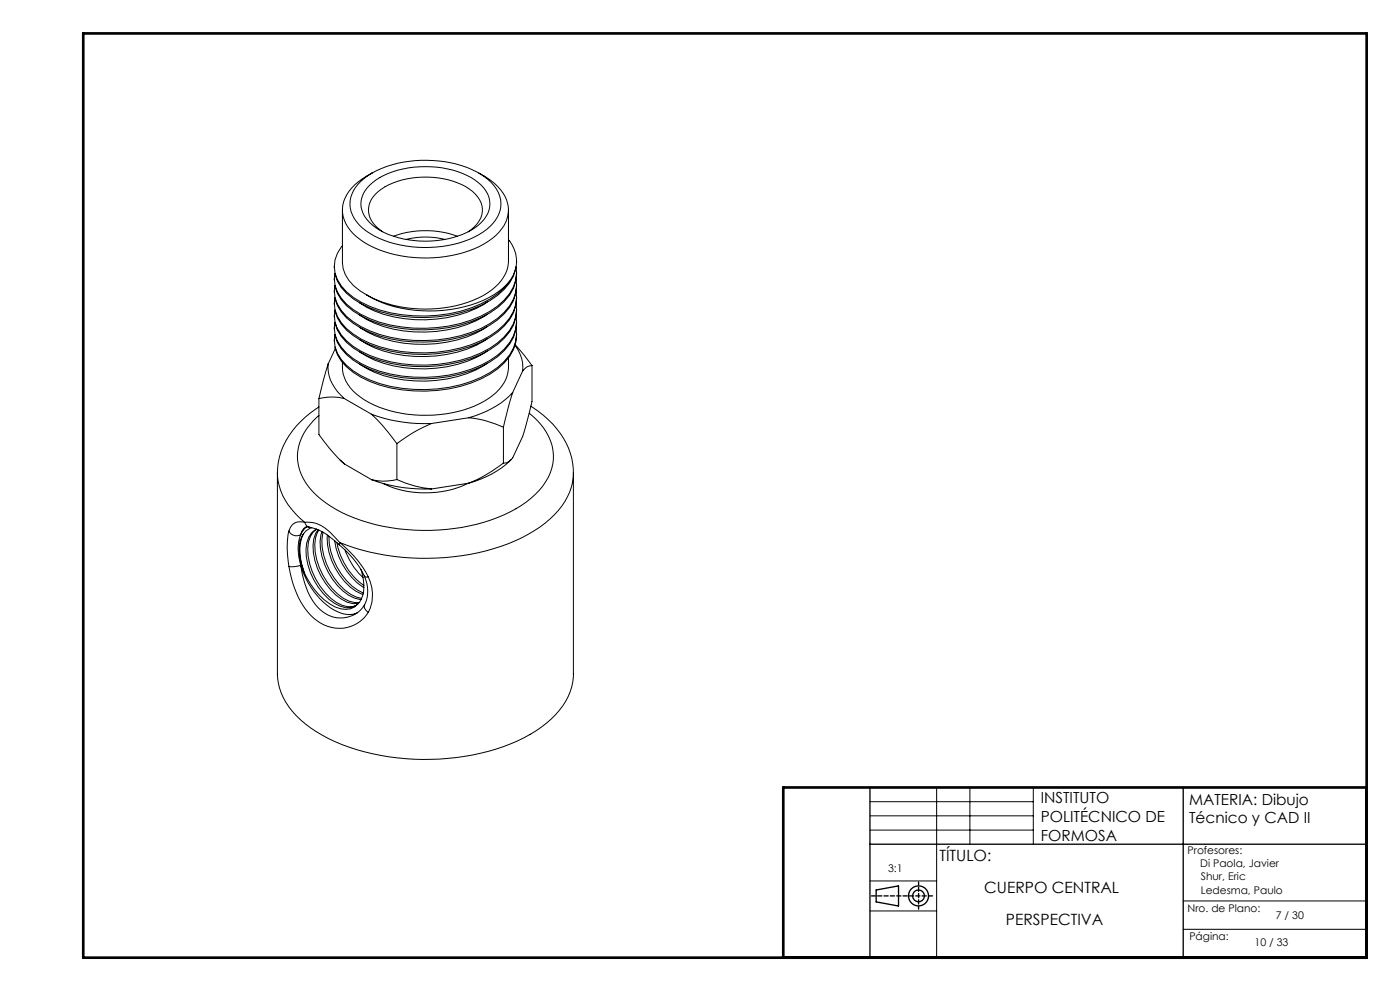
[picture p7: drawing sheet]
<svg xmlns="http://www.w3.org/2000/svg" width="420mm" height="297mm" viewBox="0 0 420 297" stroke-linecap="round" stroke-linejoin="round" font-family="sans-serif">
<g fill="none" stroke="#000" stroke-width=".4">
<path d="M261 236v51M355 236v51M261 253h149M262.9 266.7l6.7-1.2v6l-6.7-1.2z"/>
<circle cx="275.5" cy="268.5" r="3"/>
<circle cx="275.5" cy="268.5" r="1.74"/>
</g>
<g fill="none" stroke="#000" stroke-width=".3">
<path d="M108.2 54.4a28.7 28.7 0 0 1 19.9-6.4 29.3 29.3 0 0 1 18.4 5.9 8.7 8.7 0 0 1 2.8 11.1 18.7 18.7 0 0 1-11.5 7.8 35.3 35.3 0 0 1-26.8-2.8 10.2 10.2 0 0 1-5.8-10.7 10.3 10.3 0 0 1 3-4.9zM110.9 55.5a24.9 24.9 0 0 1 18.4-5.5 22.4 22.4 0 0 1 15.9 6.4 7.5 7.5 0 0 1-1.7 11.1 28.2 28.2 0 0 1-22.5 4.1 17.9 17.9 0 0 1-11.6-6.7 7.1 7.1 0 0 1 1.5-9.4zM111.6 51.9a15.9 15.9 0 0 0-8.5 8.6 10 10 0 0 0 3.9 10.5 33.8 33.8 0 0 0 23 6.3 31.1 31.1 0 0 0 18.8-6.8 9.4 9.4 0 0 0 .5-14.7l-2.2-1.8-3.4-2.1M100.3 79.9v.4M102.7 62.9v15.8a10.3 10.3 0 0 0 5.2 8.4l2.1 1.3M102.7 73.7a9.4 9.4 0 0 0 1.3 13.8 31.3 31.3 0 0 0 20.1 7.1 38.8 38.8 0 0 0 25.2-6.6l2-1.7 1.6-2M114.8 69.5a7.4 7.4 0 0 1-3.8-8.8 13.9 13.9 0 0 1 9.7-6.8 26.2 26.2 0 0 1 20.1 2.8 7.5 7.5 0 0 1 3.8 7.6 9.1 9.1 0 0 1-4.1 5.2M118.1 70.8a28.2 28.2 0 0 1 19.1 0M121.8 71.8a23.5 23.5 0 0 1 11.6 0M152.5 62.9v15.3a12 12 0 0 1-6.4 9.7 38.5 38.5 0 0 1-36.1 .5M152.5 71.8a9.8 9.8 0 0 1 .4 12.5M154.8 79.9a14.4 14.4 0 0 1-7.8 10.2 42.8 42.8 0 0 1-38.7 .9 13.6 13.6 0 0 1-7.8-9.1"/>
<path d="M155 78.5v.1M155 78.2v.3M100.3 83.5v.5M100.3 87.2v.5M100.3 90.9v.4M100.3 94.6v.4M100.3 98.2v.5M146.2 90.5a36.4 36.4 0 0 1-25 5 29.1 29.1 0 0 1-13.3-4.7M146.2 94.2a38.2 38.2 0 0 1-36.2 1.6l-2.1-1.4M146.2 97.9a36.4 36.4 0 0 1-25 5 29.6 29.6 0 0 1-13.3-4.8M152.9 84.3a26.6 26.6 0 0 1-15.8 8.1 40.8 40.8 0 0 1-24.9-2.8l-2.2-1.2M154.8 80.1a11 11 0 0 1-3.5 9.8 31.9 31.9 0 0 1-20.1 8.3 38.4 38.4 0 0 1-25.2-5.4 10.8 10.8 0 0 1-5.5-10.9"/>
<path d="M154.8 83.8a10.9 10.9 0 0 1-3.5 9.8 30.1 30.1 0 0 1-16.6 7.8 41.8 41.8 0 0 1-26.4-3.5 14.8 14.8 0 0 1-7.8-8.7l-.2-2 .2-1.6M154.8 98.5a11 11 0 0 1-3.5 9.8 31.9 31.9 0 0 1-20.1 8.3 38.4 38.4 0 0 1-25.2-5.4 12 12 0 0 1-5.7-9.3l.2-1.6M155 81.7a11.6 11.6 0 0 1-3.7 8.7 31.9 31.9 0 0 1-20.1 8.2 38.4 38.4 0 0 1-25.2-5.4 12.5 12.5 0 0 1-5.5-7.6M155 85.4a11.6 11.6 0 0 1-3.7 8.6 30.1 30.1 0 0 1-16.6 7.8 41.8 41.8 0 0 1-26.4-3.4 13.6 13.6 0 0 1-7.8-9.1 10.8 10.8 0 0 0 5.5 10.8 36.2 36.2 0 0 0 21.6 5.7 38.3 38.3 0 0 0 21.7-6.7 13.3 13.3 0 0 0 5.7-10.1l-.2-1.5M155 89a11.6 11.6 0 0 1-3.7 8.7 30.1 30.1 0 0 1-16.6 7.8 42.1 42.1 0 0 1-26.4-3.4 15 15 0 0 1-7.8-8.8v-.3a9.6 9.6 0 0 0 3.5 9.2 29.9 29.9 0 0 0 16.6 6.8 42.8 42.8 0 0 0 26.4-4.7 16.4 16.4 0 0 0 7.7-9.5l.3-2.1-.2-1.6M155 92.7a11.6 11.6 0 0 1-3.7 8.7 30.1 30.1 0 0 1-16.6 7.8 42.1 42.1 0 0 1-26.4-3.5 13.7 13.7 0 0 1-7.8-9.1 9.6 9.6 0 0 0 3.5 9.2 29.9 29.9 0 0 0 16.6 6.9 42.1 42.1 0 0 0 26.4-4.7 14.4 14.4 0 0 0 8-11.6l-.2-1.6M155 96.4a11.7 11.7 0 0 1-3.7 8.7 30.7 30.7 0 0 1-16.6 7.8 42.5 42.5 0 0 1-26.4-3.5 13.8 13.8 0 0 1-7.8-9.1M95.7 119.4v10.8l4.2 5.4 3.4 3.4M95.7 119.4a15.9 15.9 0 0 1 7.6 0M98.5 109a11.9 11.9 0 0 0 4.8 10.4M98.5 109l-2.8 10.4M100.3 101.9v.5"/>
<path d="M100.6 104.5l-2.1 4.5M103.3 119.4l8.1 4.7M146.2 101.5a36.4 36.4 0 0 1-25 5 28.4 28.4 0 0 1-13.3-4.7M146.2 105.2a36.4 36.4 0 0 1-25 5 29.1 29.1 0 0 1-13.3-4.7M146.2 108.9a36.4 36.4 0 0 1-25 5 29.1 29.1 0 0 1-13.3-4.8M152.5 107.2a11.8 11.8 0 0 1-6 12.2 37.3 37.3 0 0 1-25.9 4.5 26.3 26.3 0 0 1-15.5-7.7 10.4 10.4 0 0 1-2.4-7.6M153.8 117.6a26.8 26.8 0 0 1-13.2 7.6M153.8 117.6l-2.8 10.4M154.5 103.5l.4 .5a10.5 10.5 0 0 1 1.9 7.2M154.5 103.3l5.1 6.3M155 100.1a11.7 11.7 0 0 1-3.7 8.7 31.9 31.9 0 0 1-20.1 8.2 38.4 38.4 0 0 1-25.2-5.4 12.5 12.5 0 0 1-5.5-7.6M156.8 111.2l-3 6.4"/>
<path d="M159.6 109.6v10.8l-.9 3.6a45.7 45.7 0 0 1-5.1 13.4 3.1 3.1 0 0 1-2.6 1.4M159.6 109.6a3.3 3.3 0 0 0-2.8 1.6M95.7 122a25.7 25.7 0 0 0-12.2 16.3 17.3 17.3 0 0 0 5.2 15.8l2.7 2.5M102.1 137.9l1.2 1.1M103.3 139l8.1 4.8M111.4 124.1a46.1 46.1 0 0 0 18.1 2.8M111.4 124.1a55.2 55.2 0 0 1 7.7 8.9M119.1 133v10.7M129.5 126.9l-5.5 2.7-4.9 3.4M140.6 125.2l2.6 .4a33.1 33.1 0 0 1 7.8 2.4M140.6 125.2l-11.1 1.7M151 138.8l-5.8 3.9-4.6 2.1"/>
<path d="M151 128v10.8M153.3 137.8a27.9 27.9 0 0 1-12.7 7M158.8 123.9a16.1 16.1 0 0 1 7 15.2 19.8 19.8 0 0 1-9.4 12.4 56.6 56.6 0 0 1-34.4 7.2 48.1 48.1 0 0 1-25.8-9.1 15.7 15.7 0 0 1-6.6-15.7 17.7 17.7 0 0 1 6.1-9.4M159.2 121.7a26.5 26.5 0 0 1 12.3 15.6l.5 4.4M83.2 141.7v60.3a19.5 19.5 0 0 0 8.5 15 56.2 56.2 0 0 0 29.9 10.4 66.8 66.8 0 0 0 37.4-7.3 25.2 25.2 0 0 0 12.5-14.3l.5-2.9v-61.2M86.7 159.2a26.7 26.7 0 0 0 0 10.6M86.7 159.2a2.51 2.51 0 0 0 3.5 1M91.1 159.9a14.1 14.1 0 0 0 .2 11.7M91.4 156.6a10 10 0 0 1 8.6 4l1.9 2M91.4 156.6a3.5 3.5 0 0 0-4.7 2.6M91.4 156.6l.4 .7 1.1 .7M92 157.9l-.8 .7-1 1.6"/>
<path d="M92.9 158a16.6 16.6 0 0 1 8.4 4.8l.5 .5M92.9 158a2.22 2.22 0 0 0-2.7 2.2M93.5 158.1a6.1 6.1 0 0 0-3.7 6.7l.6 4.3 .9 2.5M94.9 158.6a6.1 6.1 0 0 0-3.1 6.1 20.1 20.1 0 0 0 8.6 16.1 5.6 5.6 0 0 0 7.1 .1M95 158.6a6.7 6.7 0 0 0-2.7 5.8 20.3 20.3 0 0 0 8.6 16.1 6.1 6.1 0 0 0 5.9 .9M95.4 158.8a8.7 8.7 0 0 0-1.4 6.9 19.6 19.6 0 0 0 10.2 14.8l1.6 .4 1.7-.1M95.7 158.9a8.7 8.7 0 0 0-1.2 6.5 19.4 19.4 0 0 0 10.2 14.8l1.7 .4h1.3M96.6 159.3a15.4 15.4 0 0 0 1.8 12.1 14.8 14.8 0 0 0 9.6 8.3h.3M96.9 159.5a18.6 18.6 0 0 0 6.5 17.3l1.7 1.3 1.8 .8 1.6 .4M111.4 143.8a46.1 46.1 0 0 0 18.1 2.7M119.1 143.7a32.2 32.2 0 0 0 10.4 2.8M119.1 143.7a16.4 16.4 0 0 1-7.7 .1"/>
<path d="M140.4 144.8a30.1 30.1 0 0 1-25.4 .1M140.6 144.8l-11.1 1.7M172 141.7a19.4 19.4 0 0 1-8.5 15.1 57.1 57.1 0 0 1-32.5 10.4 69.5 69.5 0 0 1-29.1-4.6M86.7 169.8a27.1 27.1 0 0 0 7.4 15.4 10.6 10.6 0 0 0 16.4-1.7M90.2 169.4a23.1 23.1 0 0 0 5.8 13.3 8.6 8.6 0 0 0 13.4-1.5M90.2 169.4a22.9 22.9 0 0 0 10.9 13.9 7.2 7.2 0 0 0 6.2 .3M90.2 160.2a13.8 13.8 0 0 0 0 9.2M90.2 169.4a7 7 0 0 1-3.5 .4M91.3 171.6a21.3 21.3 0 0 0 9.2 10.3 5.7 5.7 0 0 0 7-1M98.2 160.4a19.6 19.6 0 0 0 8.6 16.8l2.1 .9M98.7 160.7a19.9 19.9 0 0 0 8.6 16.1l1.7 .9M100.4 162.1a19.8 19.8 0 0 0 8.7 14"/>
<path d="M101.1 162.7a20.2 20.2 0 0 0 8 12.8M101.7 163.3a22 22 0 0 1 8.5 12.7l.1 1a8.4 8.4 0 0 1-.9 4.2M101.9 162.6a32.8 32.8 0 0 1 8.6 10.3M101.9 162.6l-.1 .7M103.5 164.8a20.9 20.9 0 0 0 5.4 8.3M108.3 170.7a11.9 11.9 0 0 1-.3 9.5l-.5 .7M109.3 172.6l.4 .3h.8M110.5 172.9a11.6 11.6 0 0 1 0 10.6M109.4 181.2v.1a1.94 1.94 0 0 0 1.1 2.2M281 236v51M291 236v17M310 236v17"/>
<path d="M261 240.3h49M261 244.5h49M261 248.8h49M261 264h20M261 273h20M355 270h55M355 278.5h55"/>
</g>
<path d="M275.6 264.3v8.2" fill="none" stroke="#000" stroke-width=".4" stroke-dasharray="1.3 .6" stroke-dashoffset=".4"/>
<path d="M279.8 268.5h-18.4" fill="none" stroke="#000" stroke-width=".4" stroke-dasharray="1.3 .6"/>
<path d="M25 10h385v277h-385zM410 236h-175v51" fill="none" stroke="#000" stroke-width=".8"/>
<g font-size="4.7">
<text x="281.8" y="257.9">TÍTULO:</text>
<text x="295.3" y="267.8">CUERPO CENTRAL</text>
<text x="301.8" y="277.2">PERSPECTIVA</text>
</g>
<g font-size="4.6">
<text x="312.2" y="240.8">INSTITUTO</text>
<text x="356.7" y="241.1">MATERIA: Dibujo</text>
<text x="312.2" y="246.4">POLITÉCNICO DE</text>
<text x="312.2" y="252">FORMOSA</text>
<text x="356.7" y="246.7">Técnico y CAD II</text>
</g>
<g font-size="3.2">
<text x="356.3" y="255.9">Profesores:</text>
<text x="266.4" y="261.2">3:1</text>
<text x="360.1" y="260">Di Paola, Javier</text>
<text x="360.3" y="263.9">Shur, Eric</text>
<text x="360.3" y="268">Ledesma, Paulo</text>
<text x="356.3" y="273.3">Nro. de Plano:</text>
<text x="382.7" y="275.6">7 / 30</text>
<text x="356.8" y="281.9">Página:</text>
<text x="376.4" y="283.5">10 / 33</text>
</g>
</svg>
